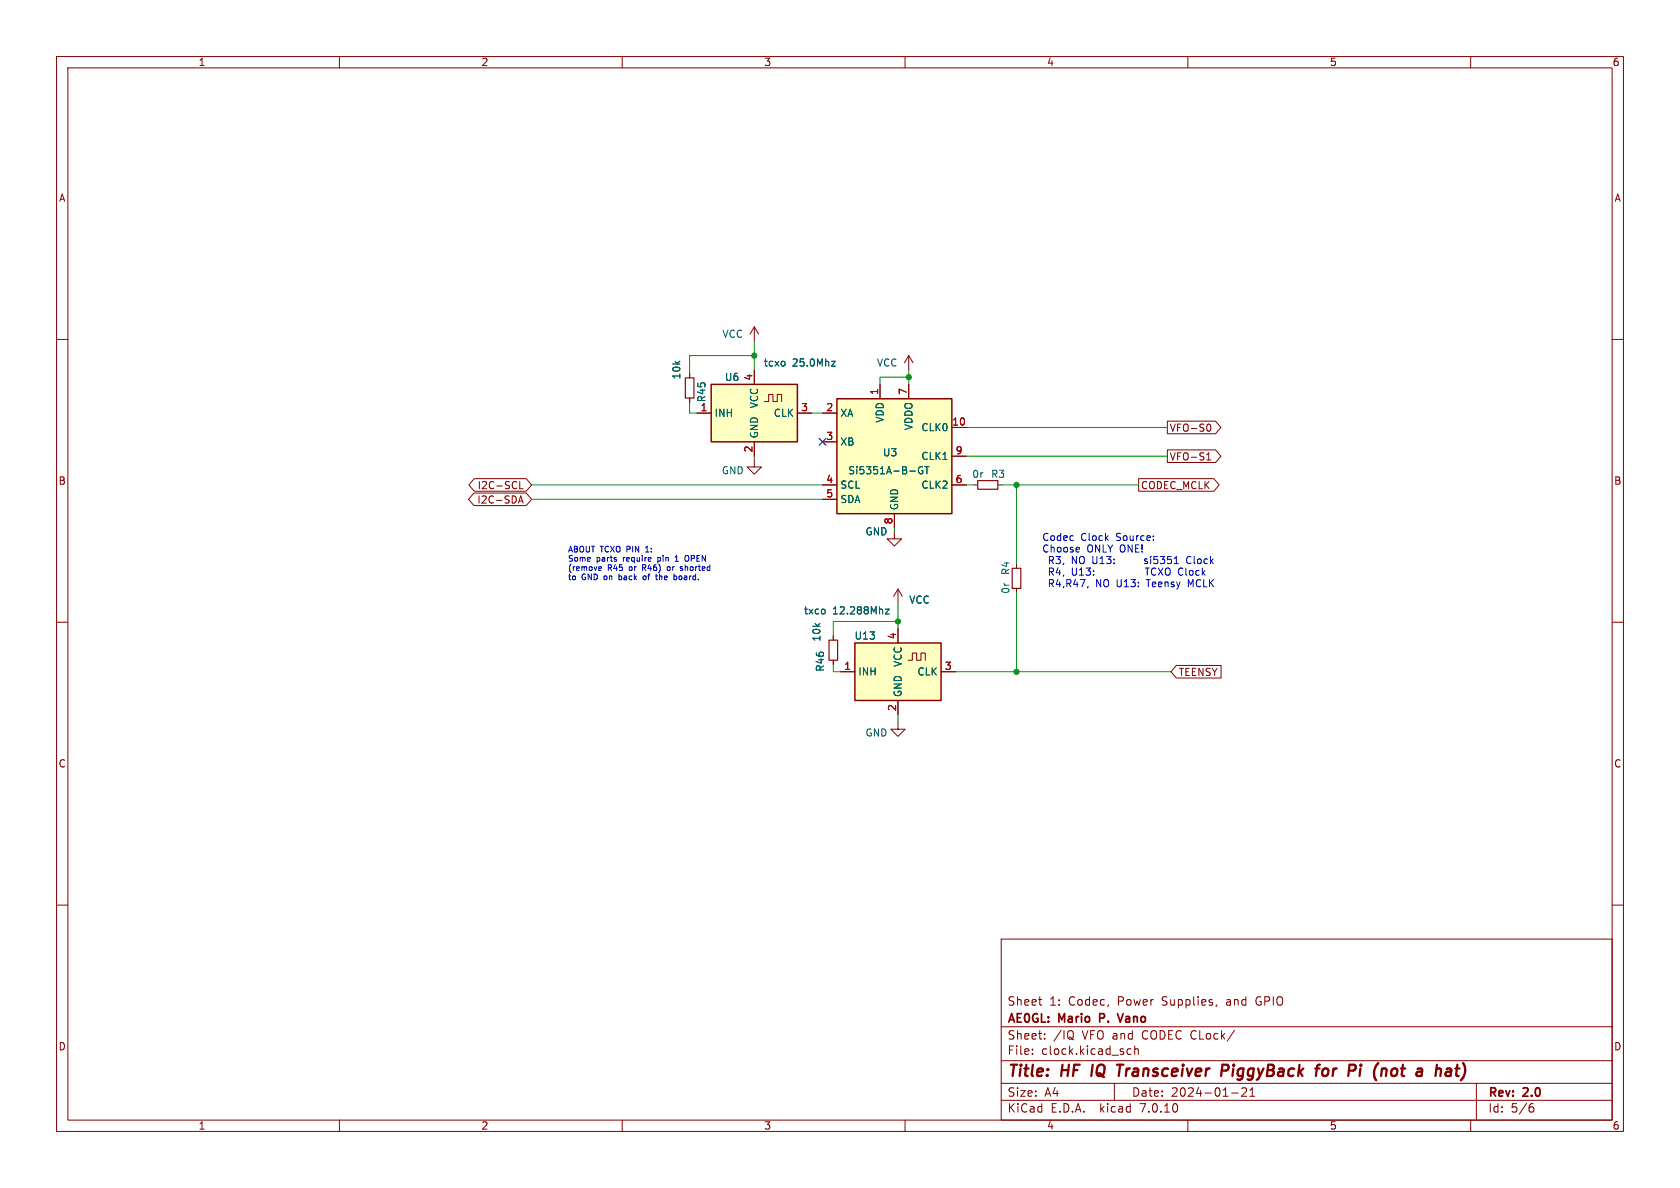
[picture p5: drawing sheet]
<svg xmlns="http://www.w3.org/2000/svg" width="297mm" height="210mm" viewBox="0 0 297 210" stroke-linecap="round" stroke-linejoin="round" font-family="sans-serif">
<g fill="none" stroke="#840000" stroke-width=".18">
<path d="M10 10h277v190h-277zM12 12h273v186h-273zM60 10v2M110 10v2M160 10v2M210 10v2M260 10v2M10 60h2M133.3 57.8l-.7 1.3M133.3 57.8v2.5M133.3 57.8l.8 1.3M285 60h2"/>
<path d="M121.9 66v.8M121.9 70.4v.7M123.2 73h2.5M133.3 65.4v2.5M133.3 78.1v2.5M135.1 71h.8v-1.3h.8v1.3h.7v-1.3h.8v1.3M141 73h2.5M145.4 73h2.6M145.4 78.1h2.6M155.6 67.9v2.6M160.7 62.9v2.5M160.7 67.9v2.6"/>
<path d="M160.7 62.9l-.8 1.2M160.7 62.9l.7 1.2M168.3 75.6h2.5M206.4 74.5h8.5l.9 1.1-.9 1.1h-8.5zM206.4 79.5h8.5l.9 1.1-.9 1.2h-8.5zM213.6 75a.68 .68 0 0 1 .5 .6 .68 .68 0 0 1-.5 .6M83.8 87.2h9.2l1 1.1-1 1.1h-9.2l-1-1.1zM83.8 84.6h9.2l1 1.1-1 1.1h-9.2l-.9-1.1zM91.6 88.9l.5-1.2 .4 1.2M91.8 88.6h.6M91.9 85.1v1.3h.6M133.3 81.3v1.3h1.3l-1.3 1.2-1.2-1.2h1.2"/>
<path d="M145.4 85.7h2.6M145.4 88.3h2.6M158.1 94v1.3h1.3l-1.3 1.2-1.3-1.2h1.3M158.1 90.8v2.5M168.3 85.7h2.5M168.3 80.6h2.5M172.1 85.7h.7M176.4 85.7h.8M179.7 99.7v.8M201.3 84.6h13.3l.9 1.1-.9 1.1h-13.3zM213.3 81.3h.7M213.3 80.4l.4-.4v1.3"/>
<path d="M10 110h2M147.3 112.4v.8M147.3 116.7v.8M148.6 118.7h2.5M158.7 104.1l-.7 1.3M158.7 104.1v2.6M158.7 111.1v2.6M158.7 104.1l.8 1.3M160.5 116.7h.8v-1.3h.8v1.3h.7v-1.3h.8v1.3M166.4 118.7h2.5M179.7 104v.8M208 117.6h7.9v2.3h-7.9l-1-1.2z"/>
<path d="M285 110h2M158.7 127.6v1.3h1.3l-1.3 1.3-1.2-1.3h1.2M158.7 123.8v2.6M10 160h2M285 160h2M177 166h108v32h-108zM183.6 176.7h.6M184 177.7h.2M215.1 177.6l-.1 .3M60 198v2M110 198v2M160 198v2"/>
<path d="M177 194.5h108M177 191.5h108M177 187.5h108M177 181.5h108M182.5 186.3v.1M182.5 185.5v.1M184.7 183.6v.1M184.7 182.8v.1M189.5 182.3a1.07 1.07 0 0 1 0 1.3l.3 .2M197 191.5v3M199.2 186.1l.3 .3 .5-.1M200 185.5l-.5-.1-.3 .3"/>
<path d="M200.6 185.5l.2-.1 .4 .1v.9M200.6 184.9v1.5M210 198v2M217.7 193.2h1.2M218.2 182.1l-1.2 2M220.3 192.4v.5l-.8 .9h.9M221 193.8h.8M221 192.7l.4-.4v1.5M260 198v2M261 191.5v6.5M270.6 195.7h.3l.3 .3-.1 .5-.5 .1M271 195.1l-.4 .1"/>
</g>
<path d="M193.2 188.2l-.3 2M197.5 188.2h1.1M198 188.2l-.2 2M216 189.3h.8a.55 .55 0 0 0 .4-.5 .55 .55 0 0 0-.3-.6h-.8l-.2 2M233.8 189.3a.55 .55 0 0 1 .5-.4 .55 .55 0 0 1 .5 .4v.5a.57 .57 0 0 1-1 .2M246.2 189a.52 .52 0 0 1 .8 .1M247 189.8a.62 .62 0 0 1-.7 .4M254 189l.2-.1 .5 .1-.1 1.2M257.6 188.2l-.2 1.7M258.6 187.9a2.23 2.23 0 0 1 .1 2.5" fill="none" stroke="#840000" stroke-width=".4"/>
<path d="M194.4 180h.6M195 179.2h-.6v1.5M197.6 179.2l.5 1.5 .5-1.5" fill="none" stroke="#840000" stroke-width=".3"/>
<path d="M121.2 66.8h1.5v3.6h-1.5zM172.8 85h3.6v1.5h-3.6zM146.6 113.2h1.5v3.5h-1.5zM178.9 100.5h1.6v3.5h-1.6z" fill="none" stroke="#840000" stroke-width=".2"/>
<g fill="#ffffc2" stroke="#ffffc2" stroke-width=".18">
<path d="M148 70.5h20.3v20.3h-20.3z"/>
<path d="M125.7 67.9h15.3v10.2h-15.3z"/>
<path d="M151.1 113.7h15.3v10.1h-15.3z"/>
</g>
<path d="M125.7 67.9h15.3v10.2h-15.3zM148 70.5h20.3v20.3h-20.3zM151.1 113.7h15.3v10.1h-15.3z" fill="none" stroke="#840000" stroke-width=".25"/>
<path d="M138.7 64v.6M147 63.9h.7l-.7 .8h.7M163.1 82.6a.59 .59 0 0 0-.7 .5 .59 .59 0 0 0 .7 .6v-.5h-.2M163.5 82.5h.7M163.9 82.5v1.3M145.8 107.8v.6M156.5 107.7h.7l-.7 .8h.7" fill="none" stroke="#006464" stroke-width=".18"/>
<g fill="none" stroke="#0000c2" stroke-width=".18">
<path d="M113.6 99.8v1.1M114.1 97.6h.6M114.3 96.7l-.2 .2M116.3 98.5v1.1M116.3 99.2h.1M116.4 98.5l-.1 .1M119.3 99.2h.6M119.3 98.5l.3-.3v1M121.7 98.3l-.2-.1a.34 .34 0 0 0-.4 .3v.4a.34 .34 0 0 0 .2 .3 .34 .34 0 0 0 .4-.1M190.8 96.8v.2l-.6 .2M202.8 98.9l-.3-.1-.2 .2 .1 .2 .4 .1v.3h-.5M210.6 98.5a.6 .6 0 0 0-.9 .4 .6 .6 0 0 0 .6 .7l.3-.1"/>
<path d="M105.9 100.8h.4M105.9 100.2h.3l.1 .2-.5 .1M109.4 101.5v1M109.4 102.4l.1 .1M109.5 101.8l-.1 .1M113.6 100.4h.4M114 101.8l-.3 .2v.4l.3 .1M115.9 101.8h.4M116.1 102.4l.2 .1M118.3 100.2l-.4 .2 .1 .4 .3 .1M119.3 101.8l.3 .2v.4l-.3 .1M120.4 100.5l.3 .1v.1l-.3 .2"/>
<path d="M120.4 100.2h.3M192.4 103.7l-.2 .2M202.5 100.4h.7M202.8 100.4v1.3M204 100.4a.68 .68 0 0 0-.5 .6 .68 .68 0 0 0 .5 .7M210.5 103.4l-.4-.9v1.2"/>
</g>
<g fill="none" stroke="#009600" stroke-width=".18">
<path d="M121.9 71.1v1.9h1.3M133.3 62.9h-11.4v3.1M133.3 60.3v5.1M143.5 73h1.9M160.7 66.7h-5.1v1.2M160.7 65.4v2.5M170.8 75.6h35.6M94 85.7h51.4M94 88.3h51.4M133.3 80.6v.7M158.1 93.3v.7M170.8 85.7h1.3"/>
<path d="M170.8 80.6h35.6M177.2 85.7h24.1M179.7 85.7v14M147.3 117.5v1.2h1.3M158.7 109.9h-11.4v2.5M158.7 106.7v4.4M168.9 118.7h38.1M179.7 104.8v13.9M158.7 126.4v1.2"/>
</g>
<path d="M144.8 77.5l1.2 1.2M146 77.5l-1.2 1.2" fill="none" stroke="#000084" stroke-width=".18"/>
<g fill="#009600" stroke="#009600" stroke-width=".18">
<circle cx="160.7" cy="66.7" r=".46"/>
<circle cx="179.7" cy="118.7" r=".46"/>
<circle cx="179.7" cy="85.7" r=".46"/>
<circle cx="158.7" cy="109.9" r=".46"/>
<circle cx="133.3" cy="62.9" r=".46"/>
</g>
<g font-size="2.8" fill="#840000">
<text x="178" y="190.9">Title:</text>
<text x="187.7" y="190.9">HF</text>
<text x="193.8" y="190.9">IQ</text>
<text x="199.2" y="190.9">Transceiver</text>
<text x="218.3" y="190.9">PiggyBack</text>
<text x="235.9" y="190.9">for</text>
<text x="242.4" y="190.9">Pi</text>
<text x="247.7" y="190.9">(not</text>
<text x="256.1" y="190.9">a</text>
</g>
<g font-size="2.1" fill="#840000">
<text x="178" y="178">Sheet</text>
<text x="185.5" y="178">1:</text>
<text x="189" y="178">Codec,</text>
<text x="197.8" y="178">Power</text>
<text x="205.7" y="178">Supplies,</text>
<text x="217.2" y="178">and</text>
<text x="222.6" y="178">GPIO</text>
<text x="178" y="184">Sheet:</text>
<text x="178" y="181.2">AE0GL:</text>
<text x="186.2" y="184">/IQ</text>
<text x="187.2" y="181.2">Mario</text>
<text x="191.4" y="184">VFO and</text>
<text x="195.1" y="181.2">P.</text>
<text x="199" y="181.2">Vano</text>
<text x="202.2" y="184">CODEC CLock/</text>
<text x="178" y="186.7">File:</text>
<text x="184.1" y="186.7">clock.kicad_sch</text>
<text x="178" y="196.9">KiCad</text>
<text x="178" y="194.1">Size:</text>
<text x="184.7" y="194.1">A4</text>
<text x="185.7" y="196.9">E.D.A.</text>
<text x="194.6" y="196.9">kicad</text>
<text x="200" y="194.1">Date:</text>
<text x="201.8" y="196.9">7.0.10</text>
<text x="207" y="194.1">2024-01-21</text>
<text x="263" y="194.3">Rev:</text>
<text x="263" y="196.9">Id:</text>
<text x="267.1" y="196.9">5/6</text>
<text x="269.4" y="194.3">2.0</text>
</g>
<g font-size="1.8" fill="#840000">
<text x="35" y="11.9">1</text>
<text x="85" y="11.9">2</text>
<text x="135" y="11.9">3</text>
<text x="185" y="11.9">4</text>
<text x="235" y="11.9">5</text>
<text x="285" y="11.9">6</text>
<text x="10.3" y="35.9">A</text>
<text x="285.3" y="35.9">A</text>
<text x="206.7" y="76.5">VFO-S0</text>
<text x="206.7" y="81.6">VFO-S1</text>
<text x="10.3" y="85.9">B</text>
<text x="84.3" y="89.2">I2C-SDA</text>
<text x="84.3" y="86.7">I2C-SCL</text>
<text x="201.6" y="86.7">CODEC_MCLK</text>
<text x="285.3" y="85.9">B</text>
<text x="208.3" y="119.7">TEENSY</text>
<text x="10.3" y="135.9">C</text>
<text x="285.3" y="135.9">C</text>
<text x="10.3" y="185.9">D</text>
<text x="285.3" y="185.9">D</text>
<text x="35" y="199.9">1</text>
<text x="85" y="199.9">2</text>
<text x="135" y="199.9">3</text>
<text x="185" y="199.9">4</text>
<text x="235" y="199.9">5</text>
<text x="285" y="199.9">6</text>
</g>
<g font-size="1.8" fill="#006464">
<text x="127.6" y="59.9">VCC</text>
<text x="134.9" y="65">tcxo</text>
<text x="140.1" y="65">25.0Mhz</text>
<text x="154.9" y="65">VCC</text>
<text x="120.5" y="67.2" transform="rotate(-90 120.5 67.2)">10k</text>
<text x="124.9" y="71.2" transform="rotate(-90 124.9 71.2)">R45</text>
<text x="128.1" y="67.5">U6</text>
<text x="126.2" y="73.9">INH</text>
<text x="134.2" y="77.6" transform="rotate(-90 134.2 77.6)">GND</text>
<text x="134.2" y="72.3" transform="rotate(-90 134.2 72.3)">VCC</text>
<text x="136.7" y="73.9">CLK</text>
<text x="148.5" y="73.9">XA</text>
<text x="156.4" y="74.8" transform="rotate(-90 156.4 74.8)">VDD</text>
<text x="161.5" y="76.2" transform="rotate(-90 161.5 76.2)">VDDO</text>
<text x="162.8" y="76.4">CLK0</text>
<text x="148.5" y="79">XB</text>
<text x="156" y="80.9">U3</text>
<text x="162.8" y="81.5">CLK1</text>
<text x="127.5" y="84">GND</text>
<text x="148.5" y="86.6">SCL</text>
<text x="148.5" y="89.1">SDA</text>
<text x="149.9" y="84">Si5351A-B-GT</text>
<text x="162.8" y="86.6">CLK2</text>
<text x="171.8" y="84.7">0r</text>
<text x="175.1" y="84.7">R3</text>
<text x="152.9" y="94.8">GND</text>
<text x="159" y="90.3" transform="rotate(-90 159 90.3)">GND</text>
<text x="178.7" y="101.8" transform="rotate(-90 178.7 101.8)">R4</text>
<text x="160.6" y="106.9">VCC</text>
<text x="178.7" y="105.1" transform="rotate(-90 178.7 105.1)">0r</text>
<text x="142" y="108.8">txco</text>
<text x="145.2" y="113.5" transform="rotate(-90 145.2 113.5)">10k</text>
<text x="147.2" y="108.8">12.288Mhz</text>
<text x="151" y="113.3">U13</text>
<text x="145.9" y="118.8" transform="rotate(-90 145.9 118.8)">R46</text>
<text x="151.6" y="119.6">INH</text>
<text x="159.6" y="118" transform="rotate(-90 159.6 118)">VCC</text>
<text x="162.1" y="119.6">CLK</text>
<text x="159.6" y="123.3" transform="rotate(-90 159.6 123.3)">GND</text>
<text x="152.9" y="130.4">GND</text>
</g>
<g font-size="1.8" fill="#a90000">
<text x="133.1" y="67.4" transform="rotate(-90 133.1 67.4)">4</text>
<text x="155.3" y="69.9" transform="rotate(-90 155.3 69.9)">1</text>
<text x="160.4" y="69.9" transform="rotate(-90 160.4 69.9)">7</text>
<text x="123.8" y="72.8">1</text>
<text x="141.5" y="72.8">3</text>
<text x="146" y="72.8">2</text>
<text x="146" y="77.9">3</text>
<text x="168.2" y="75.3">10</text>
<text x="133.1" y="80.1" transform="rotate(-90 133.1 80.1)">2</text>
<text x="168.8" y="80.4">9</text>
<text x="146" y="85.5">4</text>
<text x="146" y="88">5</text>
<text x="168.8" y="85.5">6</text>
<text x="157.9" y="92.8" transform="rotate(-90 157.9 92.8)">8</text>
<text x="158.5" y="113.1" transform="rotate(-90 158.5 113.1)">4</text>
<text x="149.2" y="118.5">1</text>
<text x="166.9" y="118.5">3</text>
<text x="158.5" y="125.8" transform="rotate(-90 158.5 125.8)">2</text>
</g>
<g font-size="1.8" fill="#0000c2">
<text x="184.1" y="95.7">Codec</text>
<text x="191.1" y="95.7">Clock</text>
<text x="197.4" y="95.7">Source:</text>
<text x="184.1" y="97.8">Choose</text>
<text x="185.3" y="99.8">R3,</text>
<text x="185.3" y="101.8">R4,</text>
<text x="189.6" y="99.8">NO U13:</text>
<text x="189.6" y="101.8">U13:</text>
<text x="192.2" y="97.8">ONLY ONE!</text>
<text x="203.6" y="99.8">si5351</text>
<text x="204.5" y="101.8">TCXO Clock</text>
<text x="211.3" y="99.8">Clock</text>
<text x="185.3" y="103.9">R4,R47,</text>
<text x="193.9" y="103.9">NO U13:</text>
<text x="203.2" y="103.9">Teensy</text>
<text x="210.7" y="103.9">MCLK</text>
</g>
<g font-size="1.4" fill="#0000c2">
<text x="100.3" y="97.7">ABOUT TCXO PIN</text>
<text x="100.3" y="99.3">Some</text>
<text x="100.3" y="101">(remove</text>
<text x="105.5" y="99.3">parts</text>
<text x="107.5" y="101">R45</text>
<text x="110.4" y="99.3">require</text>
<text x="111.4" y="101">or</text>
<text x="114" y="101">R46)</text>
<text x="114.6" y="97.7">1:</text>
<text x="116.7" y="99.3">pin</text>
<text x="118.7" y="101">or</text>
<text x="121.2" y="101">shorted</text>
<text x="122.1" y="99.3">OPEN</text>
<text x="100.3" y="102.6">to</text>
<text x="102.9" y="102.6">GND on</text>
<text x="109.8" y="102.6">back</text>
<text x="114.4" y="102.6">of</text>
<text x="116.9" y="102.6">the</text>
<text x="120.3" y="102.6">board.</text>
</g>
</svg>
